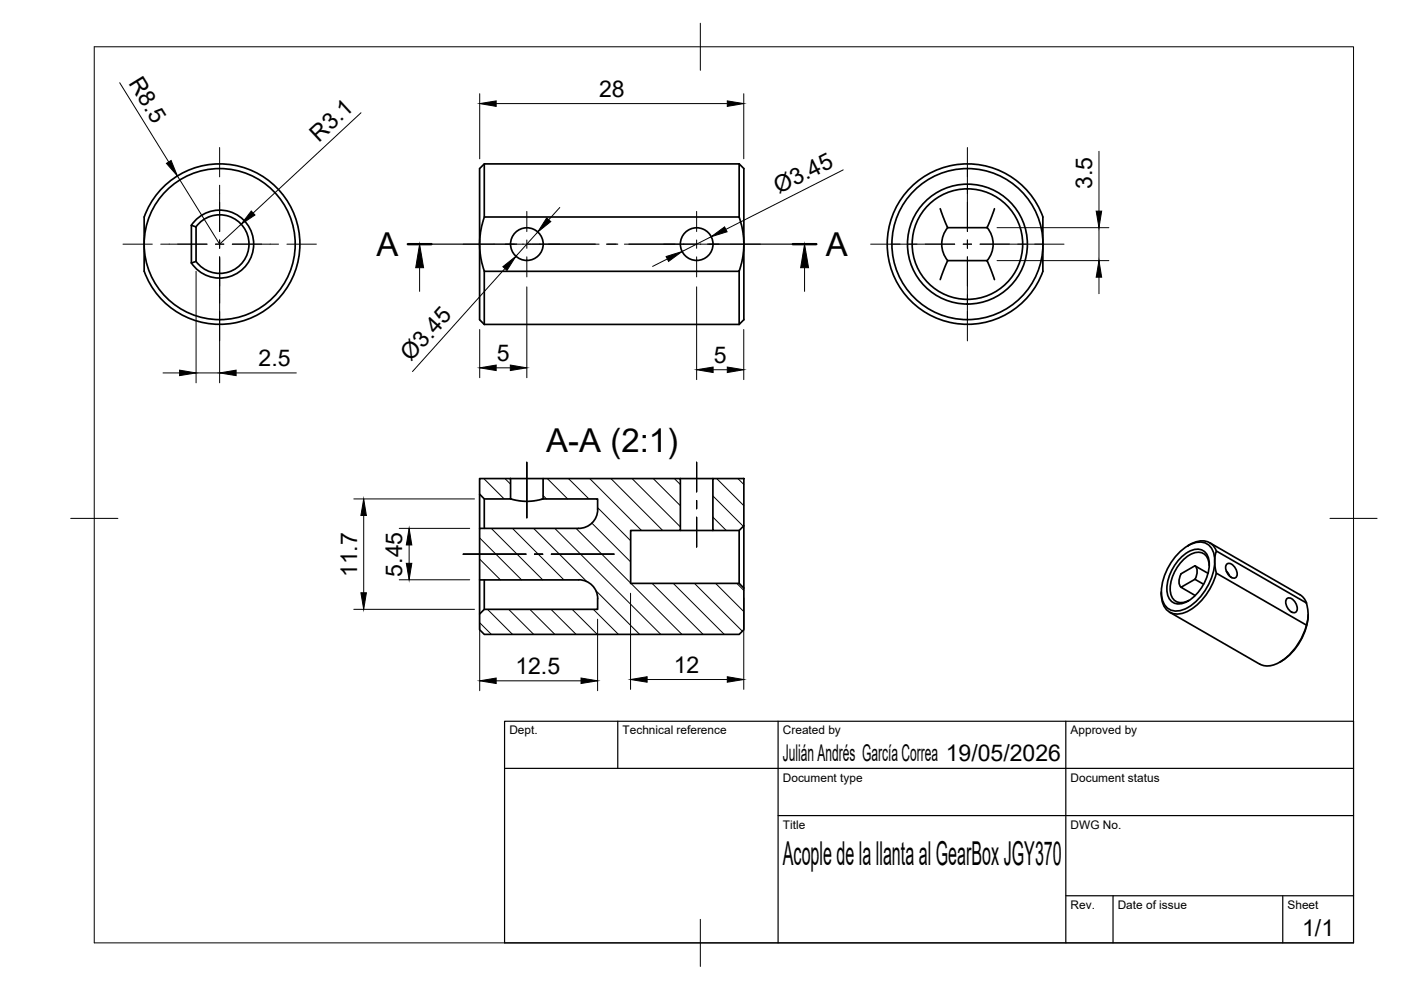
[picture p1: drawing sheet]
<svg xmlns="http://www.w3.org/2000/svg" width="297mm" height="210mm" viewBox="0 0 297 210" stroke-linecap="round" stroke-linejoin="round" font-family="sans-serif">
<!-- layer: Visible -->
<g fill="none" stroke="#000" stroke-width=".36">
<path d="M34.6 39.7a17 17 0 0 1 25.7 1.9 17 17 0 0 1-5.7 25.1 17 17 0 0 1-24-9.4v-11.1a15.7 15.7 0 0 1 4-6.5zM102.7 34.7v11.3M156.7 34.7v11.3M156.7 34.7h-54l-1 1v32.1l1 1M156.7 34.7l1 1v32.1l-1 1M40.6 47.8a7.2 7.2 0 0 1 10.7-1.5 7.2 7.2 0 0 1 0 10.9 7.2 7.2 0 0 1-10.7-1.5M40.6 47.8l1 .3v7.3l-1 .3zM41.6 48.1a6.2 6.2 0 0 1 9.1-1 6.2 6.2 0 0 1 0 9.3 6.2 6.2 0 0 1-9.1-1M102.7 46h54l.6 2.2 .4 2.3v2.2l-.2 1.7-.8 3.1h-54l-.7-2.7-.3-2.7 .2-3zM102.7 57.5v11.3M156.7 57.5v11.3M199.3 44.3l1.6 4h8.4l1.5-4"/>
<path d="M199.3 59.3l1.6-4h8.4l1.5 4M200.9 48.3a5.5 5.5 0 0 0 0 7M209.3 48.3a5.5 5.5 0 0 1 0 7M221.1 46v11.5M221.1 46a17 17 0 0 0-26.1-7.9 17 17 0 0 0 0 27.3 17 17 0 0 0 26.1-7.9M102.7 68.8h54M101.7 101.5h6.5v4.3h-5.5l-1-1zM101.7 104.8v7.2M102.7 105.8v6.2M108.2 101.5h6.9M108.2 105.8l2.9 .5 2.1-.1 1.9-.4M126.7 108v-2.2h-11.6v-4.3h29.2v11h-10.6v11.2h23l1 1v8.8l-1 1h-54l-1-1v-3.3l1-1h24v-2.2"/>
<path d="M126.7 108a4 4 0 0 1-4 4h-21v11h21M144.3 101.5h6.9M144.3 112.5h6.9M151.2 101.5h6.5v10l-1 1h-5.5zM156.7 112.5v11.2M157.7 111.5v13.2M250.3 116.9a5.7 5.7 0 0 1 4.9-1.9 3.6 3.6 0 0 1 2.4 4 12.2 12.2 0 0 1-6.6 10.2 3.2 3.2 0 0 1-4.7-2.7 12.1 12.1 0 0 1 4-9.6zM250.5 118.1a4.4 4.4 0 0 1 4.3-1.5 3.4 3.4 0 0 1 1.5 3.9 9.6 9.6 0 0 1-5.2 7.3 2.5 2.5 0 0 1-3.6-2.1 9.4 9.4 0 0 1 3-7.6zM251.9 115.7a4.1 4.1 0 0 1 5.2-.1l.8 1.2M253.3 120l-2.9 1.7a2.43 2.43 0 0 0 0 2.8M253.3 120l2.8 1.6M253.4 120a2.43 2.43 0 0 1 0 2.8"/>
<path d="M256.4 119.8a2.5 2.5 0 0 0-1.4-2.5 2.5 2.5 0 0 0-2.8 .4 8.9 8.9 0 0 0-4 7.9 2.4 2.4 0 0 0 3.9 1.7M256.5 115.1l19.1 11 .7 .5 .7 1.2M257.9 116.8l19.1 11 .3 2.3v1.1l-.3 1.3-19.1-11-.4-2.2 .1-1.2zM260.1 119.6a1.49 1.49 0 0 1 2 1.1 1.32 1.32 0 0 1-.3 1.9 2.13 2.13 0 0 1-1.7-3zM101.7 123v7.2M102.7 123v6.2M122.7 122.9a4 4 0 0 1 4 4M246.2 125.5v.4M248 129.8l19.1 11M253.3 122.8l-2.9 1.7 3 1.8M253.3 122.8l1.9 1.1M257.9 121.5a12.8 12.8 0 0 1-6.7 8.4 3.4 3.4 0 0 1-4.9-3l-.1-1"/>
<path d="M260 121.1l.7 1M272.8 126.9a1.49 1.49 0 0 1 2 1.2 1.32 1.32 0 0 1-.3 1.8 2.13 2.13 0 0 1-1.7-3zM277 132.5a12.8 12.8 0 0 1-6.6 8.3 3.9 3.9 0 0 1-3.3 0M277.3 130.4a12.5 12.5 0 0 1-5.6 9.8M271.7 140.2l-.3 .2"/>
<circle cx="46.6" cy="51.8" r="16"/>
<circle cx="111.7" cy="51.8" r="3.5"/>
<circle cx="147.7" cy="51.8" r="3.5"/>
<circle cx="205.1" cy="51.8" r="16"/>
<circle cx="205.1" cy="51.8" r="11.7"/>
<circle cx="205.1" cy="51.8" r="12.7"/>
</g>
<!-- layer: BORDER -->
<path d="M20 9.9h267v190h-267zM148.5 4.9v10M15 109.9h10M282 109.9h10M148.5 194.9v10" fill="none" stroke="#000" stroke-width=".21"/>
<!-- layer: TITLEBLOCK -->
<path d="M107 152.9h180v47h-180zM131 152.9v10M165 152.9v47M226 152.9v47M107 162.9h180M165 172.9h122M226 189.9h61M236 189.9v10M272 189.9v10" fill="none" stroke="#000" stroke-width=".25"/>
<!-- layer: Smart Centers -->
<g fill="none" stroke="#000" stroke-width=".21">
<path d="M46.6 31.3v6.2M46.6 39.3v9.8M205.1 31.3v17.8M26.1 51.8h6.2M34.1 51.8h9.8M45.7 51.8h1.8M46.6 50.9v1.8M46.6 54.5v9.8M49.3 51.8h9.8M60.8 51.8h6.3M98.2 51.8h14.4M111.7 44.8v4.3"/>
<path d="M111.7 50.9v1.8M111.7 54.5v4.2M112.7 51.8h14.3M128.8 51.8h1.8M132.4 51.8h14.3M146.8 51.8h14.4M147.7 44.8v4.3M147.7 50.9v1.8M147.7 54.5v4.2M184.6 51.8h17.8M204.2 51.8h1.8M205.1 50.9v1.8"/>
<path d="M205.1 54.5v17.8M207.8 51.8h17.8M46.6 66v6.3M111.7 98v11.8M147.7 98v6.3M98.2 117.5h13.3M113.3 117.5h1.8M116.9 117.5h13.3M147.7 106.1v1.8M147.7 109.7v6.3"/>
</g>
<!-- layer: Hatching -->
<g fill="none" stroke="#000" stroke-width=".21">
<path d="M101.7 118.5l4.4 4.4M101.7 114.1l8.9 8.8M102.6 101.5l4.3 4.3M104.2 112l10.9 10.9M107.1 101.5l1.1 1.2M108.6 112l10.9 10.9M113.1 112l11.3 11.3M115.1 105.1l.8 .7M116.1 101.5l4.3 4.3M117.6 112l22.5 22.5M120.5 101.5l4.4 4.3M122.1 112l11.6 11.6"/>
<path d="M125.1 101.5l10.9 11M125.5 110.9l8.2 8.2M126.7 107.6l7 7M129.5 101.5l11 11M134 101.5l10.3 10.2M138.5 101.5l5.8 5.7M143 101.5l1.3 1.2M151.2 109.6l2.8 2.9M151.2 105.1l6.4 6.5M152 101.5l5.7 5.7M156.5 101.5l1.2 1.2M101.7 132l2.5 2.5"/>
<path d="M103.4 129.2l5.2 5.3M107.8 129.2l5.3 5.3M112.3 129.2l5.3 5.3M116.8 129.2l5.3 5.3M121.3 129.2l5.3 5.3M125.8 129.2l5.3 5.3M126.3 125.2l9.3 9.3M133.8 123.7l10.8 10.8M138.3 123.7l10.8 10.8M142.7 123.7l10.8 10.8M147.2 123.7l10.2 10.1M151.7 123.7l6 6"/>
<path d="M156.2 123.7l1.5 1.5"/>
</g>
<!-- layer: Section Lines -->
<path d="M86.5 51.8h5M168.1 51.8h5" fill="none" stroke="#000" stroke-width=".51"/>
<path d="M91.5 51.8h13.3M107.2 51.8h2.3M111.9 51.8h14.3M128.6 51.8h2.4M133.3 51.8h14.3M150 51.8h2.4M154.8 51.8h13.3" fill="none" stroke="#000" stroke-width=".25"/>
<path d="M89 56.8v5M170.6 56.8v5" fill="none" stroke="#000" stroke-width=".21"/>
<path d="M89 51.8l.8 5h-1.7zM170.6 51.8l.8 5h-1.6z" fill="#000" stroke="#000" stroke-width=".21"/>
<!-- layer: FD_Dimensions -->
<g fill="none" stroke="#000" stroke-width=".21">
<path d="M25.4 17.5l10.4 16.8M101.7 19.9v13.8M157.7 19.9v13.8M37.6 37.3l9 14.5 4.5-4.2M76.5 23.9l-22.8 21.3M105.2 22h49M178.8 36l-24.9 12.6M233 32.1v12.7M41.6 57.5v23.7M46.6 54.8v26.4M107.1 56.9l-19.6 21.9M114 49.2l-4.6 5.1"/>
<path d="M118.7 44l-2.4 2.6M141.5 54.9l-3.1 1.6M150.8 50.2l-6.2 3.1M211.4 55.3h23.7M211.4 48.3h23.7M233 48.3v7M233 58.8v3.5M34.6 79.1h3.5M41.6 79.1h5M50.1 79.1h12.7M101.7 69.9v10.2M105.2 78h3"/>
<path d="M111.7 60.8v19.3M147.7 60.8v19.7M151.2 78.4h3M157.7 69.9v10.6M75 105.8h25.6M77.1 109.3v16.4M84.6 112h15M86.7 115.5v3.9M75 129.2h25.6M84.6 122.9h15M101.7 132.3v14.1M126.7 131.3v15.1"/>
<path d="M133.7 125.8v20.4M157.7 126.8v19.4M105.2 144.3h18M137.2 144.1h17"/>
</g>
<g fill="#000" stroke="#000" stroke-width=".21">
<path d="M35.3 34.6l1-.6 1.3 3.3zM101.7 22l3.5-.6v1.2zM154.2 21.4l3.5 .6-3.5 .6zM53.3 44.7l.8 .9-3 2zM106.6 56.6l2.8-2.3-1.9 3zM115.9 46.2l.9 .8-2.8 2.2zM141.2 54.4l3.4-1.1-2.8 2.1zM150.8 50.2l2.8-2.1 .6 1zM233 55.3l.6 3.5h-1.2zM232.4 44.8h1.2l-.6 3.5zM38.1 78.5l3.5 .6-3.5 .5zM46.6 79.1l3.5-.6v1.1z"/>
<path d="M101.7 78l3.5-.6v1.2zM108.2 77.4l3.5 .6-3.5 .6zM147.7 78.4l3.5-.6v1.2zM154.2 77.8l3.5 .6-3.5 .6zM77.1 105.8l.6 3.5h-1.2zM86.1 119.4h1.2l-.6 3.5zM86.7 112l.6 3.5h-1.2zM76.5 125.7h1.2l-.6 3.5zM101.7 144.3l3.5-.5v1.1zM123.2 143.8l3.5 .5-3.5 .6zM133.7 144.1l3.5-.6v1.1zM154.2 143.5l3.5 .6-3.5 .5z"/>
</g>
<g font-size="7">
<text x="79.8" y="54.3">A</text>
<text x="175.1" y="54.3">A</text>
<text x="115.8" y="95.8">A-A (2:1)</text>
<text x="166" y="183.4">Acople de la llanta al GearBox JGY370</text>
</g>
<g font-size="4.9">
<text x="27.2" y="17.6" transform="rotate(58 27.2 17.6)">R8.5</text>
<text x="127" y="20.5">28</text>
<text x="67.6" y="30.2" transform="rotate(-43 67.6 30.2)">R3.1</text>
<text x="165.1" y="41.2" transform="rotate(-27 165.1 41.2)">Ø3.45</text>
<text x="231.5" y="40.1" transform="rotate(-90 231.5 40.1)">3.5</text>
<text x="54.8" y="77.6">2.5</text>
<text x="87.1" y="76.8" transform="rotate(-48 87.1 76.8)">Ø3.45</text>
<text x="105.3" y="76.5">5</text>
<text x="151.3" y="76.9">5</text>
<text x="75.7" y="122.4" transform="rotate(-90 75.7 122.4)">11.7</text>
<text x="85.3" y="122.3" transform="rotate(-90 85.3 122.3)">5.45</text>
<text x="109.3" y="142.9">12.5</text>
<text x="142.8" y="142.7">12</text>
<text x="166" y="161.4">Julián Andrés García Correa 19/05/2026</text>
<text x="276.1" y="198.6">1/1</text>
</g>
<g font-size="2.5">
<text x="108" y="155.7">Dept.</text>
<text x="132" y="155.7">Technical reference</text>
<text x="166" y="155.7">Created by</text>
<text x="227" y="155.7">Approved by</text>
<text x="166" y="165.7">Document type</text>
<text x="227" y="165.7">Document status</text>
<text x="166" y="175.7">Title</text>
<text x="227" y="175.7">DWG No.</text>
<text x="227" y="192.7">Rev.</text>
<text x="237" y="192.7">Date of issue</text>
<text x="273" y="192.7">Sheet</text>
</g>
</svg>
